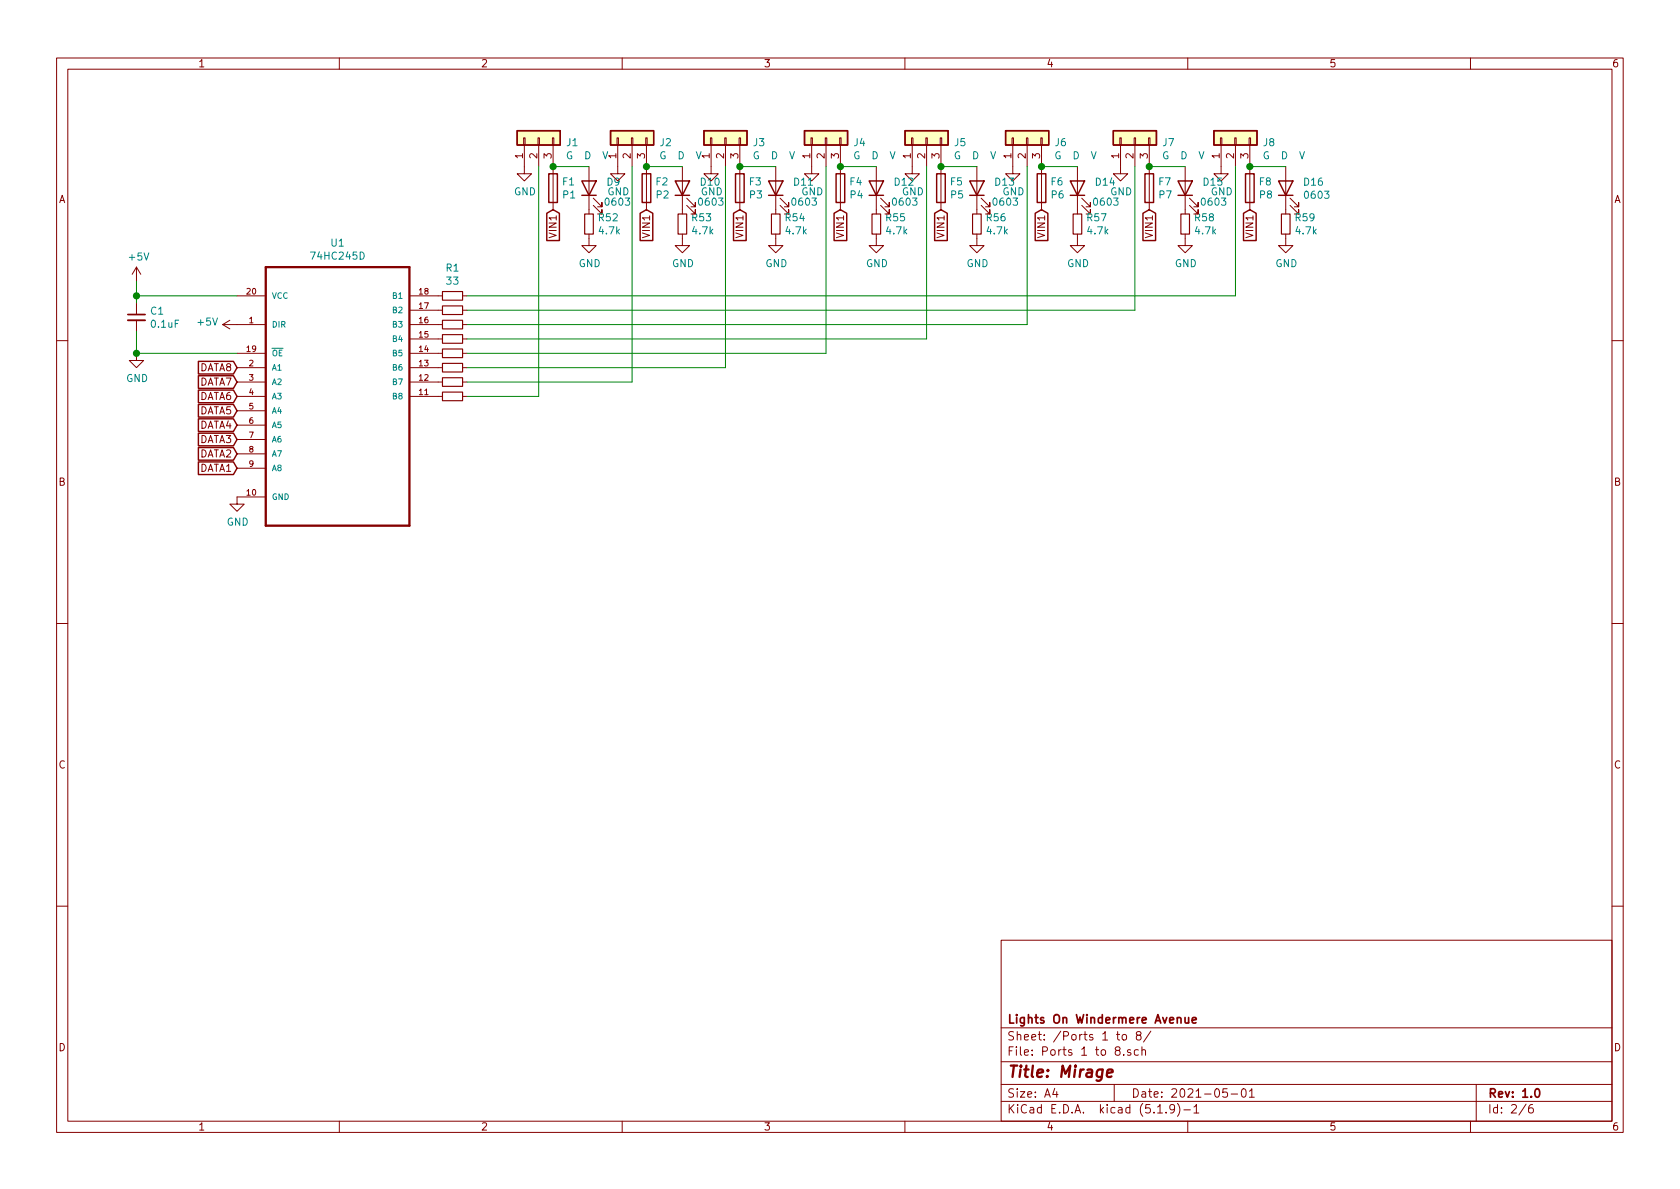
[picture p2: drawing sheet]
EESchema Schematic File Version 4
EELAYER 30 0
EELAYER END
$Descr A4 11693 8268
encoding utf-8
Sheet 2 6
Title "Mirage"
Date "2021-05-01"
Rev "1.0"
Comp "Lights On Windermere Avenue"
Comment1 ""
Comment2 ""
Comment3 ""
Comment4 ""
$EndDescr
$Comp
L power:GND #PWR012
U 1 1
P 1650 3450
F 0 "#PWR012" H 1650 3200 50  0001 C CNN
F 1 "GND" H 1655 3277 50  0000 C CNN
F 2 "" H 1650 3450 50  0001 C CNN
F 3 "" H 1650 3450 50  0001 C CNN
	1    1650 3450
	1    0    0    -1  
$EndComp
$Comp
L SN74HCT245PW:SN74HCT245PW U1
U 1 1
P 2350 2650
F 0 "U1" H 2350 3620 50  0000 C CNN
F 1 "74HC245D" H 2350 3529 50  0000 C CNN
F 2 "Package_SO:SOIC-20W_7.5x12.8mm_P1.27mm" H 2350 2650 50  0001 L CNN
F 3 "https://datasheet.lcsc.com/szlcsc/Nexperia-74HC245D-653_C5625.pdf" H 2350 2650 50  0001 L CNN
F 4 "" H 2350 2650 50  0001 L CNN "MP"
F 5 "C5625" H 2350 2650 50  0001 L CNN "Description"
F 6 "" H 2350 2650 50  0001 L CNN "MF"
F 7 "" H 2350 2650 50  0001 L CNN "Availability"
F 8 "" H 2350 2650 50  0001 L CNN "Price"
	1    2350 2650
	1    0    0    -1  
$EndComp
$Comp
L power:+5V #PWR010
U 1 1
P 1650 2250
F 0 "#PWR010" H 1650 2100 50  0001 C CNN
F 1 "+5V" V 1665 2378 50  0000 L CNN
F 2 "" H 1650 2250 50  0001 C CNN
F 3 "" H 1650 2250 50  0001 C CNN
	1    1650 2250
	0    -1   -1   0   
$EndComp
$Comp
L power:+5V #PWR09
U 1 1
P 950 1950
F 0 "#PWR09" H 950 1800 50  0001 C CNN
F 1 "+5V" H 965 2123 50  0000 C CNN
F 2 "" H 950 1950 50  0001 C CNN
F 3 "" H 950 1950 50  0001 C CNN
	1    950  1950
	1    0    0    -1  
$EndComp
$Comp
L Device:C_Small C1
U 1 1
P 950 2200
F 0 "C1" H 1042 2246 50  0000 L CNN
F 1 "0.1uF" H 1042 2155 50  0000 L CNN
F 2 "3544again:C_0805_2012Metric" H 950 2200 50  0001 C CNN
F 3 "https://datasheet.lcsc.com/szlcsc/Samsung-Electro-Mechanics-CL05B104KO5NNNC_C1525.pdf" H 950 2200 50  0001 C CNN
F 4 "C49678" H 950 2200 50  0001 C CNN "Description"
	1    950  2200
	1    0    0    -1  
$EndComp
Wire Wire Line
	950  1950 950  2050
Wire Wire Line
	1650 2050 950  2050
Connection ~ 950  2050
Wire Wire Line
	950  2050 950  2100
Wire Wire Line
	950  2300 950  2450
Wire Wire Line
	950  2450 1650 2450
$Comp
L power:GND #PWR011
U 1 1
P 950 2450
F 0 "#PWR011" H 950 2200 50  0001 C CNN
F 1 "GND" H 955 2277 50  0000 C CNN
F 2 "" H 950 2450 50  0001 C CNN
F 3 "" H 950 2450 50  0001 C CNN
	1    950  2450
	1    0    0    -1  
$EndComp
Connection ~ 950  2450
Text GLabel 1650 3250 0    50   Input ~ 0
DATA1
Text GLabel 1650 3150 0    50   Input ~ 0
DATA2
Text GLabel 1650 3050 0    50   Input ~ 0
DATA3
Text GLabel 1650 2950 0    50   Input ~ 0
DATA4
Text GLabel 1650 2850 0    50   Input ~ 0
DATA5
Text GLabel 1650 2750 0    50   Input ~ 0
DATA6
Text GLabel 1650 2650 0    50   Input ~ 0
DATA7
Text GLabel 1650 2550 0    50   Input ~ 0
DATA8
$Comp
L Device:R_Small R1
U 1 1
P 3150 2050
F 0 "R1" V 2954 2050 50  0000 C CNN
F 1 "33" V 3045 2050 50  0000 C CNN
F 2 "3544again:R_0805_2012Metric" H 3150 2050 50  0001 C CNN
F 3 "https://datasheet.lcsc.com/szlcsc/Uniroyal-Elec-0805W8F330JT5E_C17634.pdf" H 3150 2050 50  0001 C CNN
F 4 "C17634" H 3150 2050 50  0001 C CNN "Description"
	1    3150 2050
	0    1    1    0   
$EndComp
$Comp
L Device:R_Small R2
U 1 1
P 3150 2150
F 0 "R2" V 3046 2150 50  0001 C CNN
F 1 "33" V 3045 2150 50  0001 C CNN
F 2 "3544again:R_0805_2012Metric" H 3150 2150 50  0001 C CNN
F 3 "https://datasheet.lcsc.com/szlcsc/Uniroyal-Elec-0805W8F330JT5E_C17634.pdf" H 3150 2150 50  0001 C CNN
F 4 "C17634" H 3150 2150 50  0001 C CNN "Description"
	1    3150 2150
	0    1    1    0   
$EndComp
$Comp
L Device:R_Small R3
U 1 1
P 3150 2250
F 0 "R3" V 3046 2250 50  0001 C CNN
F 1 "33" V 3045 2250 50  0001 C CNN
F 2 "3544again:R_0805_2012Metric" H 3150 2250 50  0001 C CNN
F 3 "https://datasheet.lcsc.com/szlcsc/Uniroyal-Elec-0805W8F330JT5E_C17634.pdf" H 3150 2250 50  0001 C CNN
F 4 "C17634" H 3150 2250 50  0001 C CNN "Description"
	1    3150 2250
	0    1    1    0   
$EndComp
$Comp
L Device:R_Small R4
U 1 1
P 3150 2350
F 0 "R4" V 3046 2350 50  0001 C CNN
F 1 "33" V 3045 2350 50  0001 C CNN
F 2 "3544again:R_0805_2012Metric" H 3150 2350 50  0001 C CNN
F 3 "https://datasheet.lcsc.com/szlcsc/Uniroyal-Elec-0805W8F330JT5E_C17634.pdf" H 3150 2350 50  0001 C CNN
F 4 "C17634" H 3150 2350 50  0001 C CNN "Description"
	1    3150 2350
	0    1    1    0   
$EndComp
$Comp
L Device:R_Small R5
U 1 1
P 3150 2450
F 0 "R5" V 3046 2450 50  0001 C CNN
F 1 "33" V 3045 2450 50  0001 C CNN
F 2 "3544again:R_0805_2012Metric" H 3150 2450 50  0001 C CNN
F 3 "https://datasheet.lcsc.com/szlcsc/Uniroyal-Elec-0805W8F330JT5E_C17634.pdf" H 3150 2450 50  0001 C CNN
F 4 "C17634" H 3150 2450 50  0001 C CNN "Description"
	1    3150 2450
	0    1    1    0   
$EndComp
$Comp
L Device:R_Small R6
U 1 1
P 3150 2550
F 0 "R6" V 3046 2550 50  0001 C CNN
F 1 "33" V 3045 2550 50  0001 C CNN
F 2 "3544again:R_0805_2012Metric" H 3150 2550 50  0001 C CNN
F 3 "https://datasheet.lcsc.com/szlcsc/Uniroyal-Elec-0805W8F330JT5E_C17634.pdf" H 3150 2550 50  0001 C CNN
F 4 "C17634" H 3150 2550 50  0001 C CNN "Description"
	1    3150 2550
	0    1    1    0   
$EndComp
$Comp
L Device:R_Small R7
U 1 1
P 3150 2650
F 0 "R7" V 3046 2650 50  0001 C CNN
F 1 "33" V 3045 2650 50  0001 C CNN
F 2 "3544again:R_0805_2012Metric" H 3150 2650 50  0001 C CNN
F 3 "https://datasheet.lcsc.com/szlcsc/Uniroyal-Elec-0805W8F330JT5E_C17634.pdf" H 3150 2650 50  0001 C CNN
F 4 "C17634" H 3150 2650 50  0001 C CNN "Description"
	1    3150 2650
	0    1    1    0   
$EndComp
$Comp
L Device:R_Small R8
U 1 1
P 3150 2750
F 0 "R8" V 3046 2750 50  0001 C CNN
F 1 "33" V 3045 2750 50  0001 C CNN
F 2 "3544again:R_0805_2012Metric" H 3150 2750 50  0001 C CNN
F 3 "https://datasheet.lcsc.com/szlcsc/Uniroyal-Elec-0805W8F330JT5E_C17634.pdf" H 3150 2750 50  0001 C CNN
F 4 "C17634" H 3150 2750 50  0001 C CNN "Description"
	1    3150 2750
	0    1    1    0   
$EndComp
Text GLabel 3850 1450 3    50   Input ~ 0
VIN1
$Comp
L power:GND #PWR02
U 1 1
P 4300 1150
F 0 "#PWR02" H 4300 900 50  0001 C CNN
F 1 "GND" H 4305 977 50  0000 C CNN
F 2 "" H 4300 1150 50  0001 C CNN
F 3 "" H 4300 1150 50  0001 C CNN
	1    4300 1150
	1    0    0    -1  
$EndComp
$Comp
L Device:Fuse F1
U 1 1
P 3850 1300
F 0 "F1" H 3910 1346 50  0000 L CNN
F 1 "P1" H 3910 1255 50  0000 L CNN
F 2 "3544again:3544-2" V 3780 1300 50  0001 C CNN
F 3 "~" H 3850 1300 50  0001 C CNN
	1    3850 1300
	1    0    0    -1  
$EndComp
$Comp
L power:GND #PWR01
U 1 1
P 3650 1150
F 0 "#PWR01" H 3650 900 50  0001 C CNN
F 1 "GND" H 3655 977 50  0000 C CNN
F 2 "" H 3650 1150 50  0001 C CNN
F 3 "" H 3650 1150 50  0001 C CNN
	1    3650 1150
	1    0    0    -1  
$EndComp
$Comp
L Connector_Generic:Conn_01x03 J1
U 1 1
P 3750 950
F 0 "J1" V 3714 762 50  0000 R CNN
F 1 "G  D  V" V 3623 762 50  0000 R CNN
F 2 "PhoenixContact_MCV_1,5_3-G-3.5_1x03_P3.50mm_Vertical_Tim" H 3750 950 50  0001 C CNN
F 3 "~" H 3750 950 50  0001 C CNN
	1    3750 950 
	0    -1   -1   0   
$EndComp
Text GLabel 4500 1450 3    50   Input ~ 0
VIN1
$Comp
L Device:Fuse F2
U 1 1
P 4500 1300
F 0 "F2" H 4560 1346 50  0000 L CNN
F 1 "P2" H 4560 1255 50  0000 L CNN
F 2 "3544again:3544-2" V 4430 1300 50  0001 C CNN
F 3 "~" H 4500 1300 50  0001 C CNN
	1    4500 1300
	1    0    0    -1  
$EndComp
$Comp
L Connector_Generic:Conn_01x03 J2
U 1 1
P 4400 950
F 0 "J2" V 4364 762 50  0000 R CNN
F 1 "G  D  V" V 4273 762 50  0000 R CNN
F 2 "PhoenixContact_MCV_1,5_3-G-3.5_1x03_P3.50mm_Vertical_Tim" H 4400 950 50  0001 C CNN
F 3 "~" H 4400 950 50  0001 C CNN
	1    4400 950 
	0    -1   -1   0   
$EndComp
$Comp
L power:GND #PWR03
U 1 1
P 4950 1150
F 0 "#PWR03" H 4950 900 50  0001 C CNN
F 1 "GND" H 4955 977 50  0000 C CNN
F 2 "" H 4950 1150 50  0001 C CNN
F 3 "" H 4950 1150 50  0001 C CNN
	1    4950 1150
	1    0    0    -1  
$EndComp
Text GLabel 5150 1450 3    50   Input ~ 0
VIN1
$Comp
L Device:Fuse F3
U 1 1
P 5150 1300
F 0 "F3" H 5210 1346 50  0000 L CNN
F 1 "P3" H 5210 1255 50  0000 L CNN
F 2 "3544again:3544-2" V 5080 1300 50  0001 C CNN
F 3 "~" H 5150 1300 50  0001 C CNN
	1    5150 1300
	1    0    0    -1  
$EndComp
$Comp
L Connector_Generic:Conn_01x03 J3
U 1 1
P 5050 950
F 0 "J3" V 5014 762 50  0000 R CNN
F 1 "G  D  V" V 4923 762 50  0000 R CNN
F 2 "PhoenixContact_MCV_1,5_3-G-3.5_1x03_P3.50mm_Vertical_Tim" H 5050 950 50  0001 C CNN
F 3 "~" H 5050 950 50  0001 C CNN
	1    5050 950 
	0    -1   -1   0   
$EndComp
$Comp
L power:GND #PWR04
U 1 1
P 5650 1150
F 0 "#PWR04" H 5650 900 50  0001 C CNN
F 1 "GND" H 5655 977 50  0000 C CNN
F 2 "" H 5650 1150 50  0001 C CNN
F 3 "" H 5650 1150 50  0001 C CNN
	1    5650 1150
	1    0    0    -1  
$EndComp
Text GLabel 5850 1450 3    50   Input ~ 0
VIN1
$Comp
L Device:Fuse F4
U 1 1
P 5850 1300
F 0 "F4" H 5910 1346 50  0000 L CNN
F 1 "P4" H 5910 1255 50  0000 L CNN
F 2 "3544again:3544-2" V 5780 1300 50  0001 C CNN
F 3 "~" H 5850 1300 50  0001 C CNN
	1    5850 1300
	1    0    0    -1  
$EndComp
$Comp
L Connector_Generic:Conn_01x03 J4
U 1 1
P 5750 950
F 0 "J4" V 5714 762 50  0000 R CNN
F 1 "G  D  V" V 5623 762 50  0000 R CNN
F 2 "PhoenixContact_MCV_1,5_3-G-3.5_1x03_P3.50mm_Vertical_Tim" H 5750 950 50  0001 C CNN
F 3 "~" H 5750 950 50  0001 C CNN
	1    5750 950 
	0    -1   -1   0   
$EndComp
$Comp
L power:GND #PWR05
U 1 1
P 6350 1150
F 0 "#PWR05" H 6350 900 50  0001 C CNN
F 1 "GND" H 6355 977 50  0000 C CNN
F 2 "" H 6350 1150 50  0001 C CNN
F 3 "" H 6350 1150 50  0001 C CNN
	1    6350 1150
	1    0    0    -1  
$EndComp
Text GLabel 6550 1450 3    50   Input ~ 0
VIN1
$Comp
L Device:Fuse F5
U 1 1
P 6550 1300
F 0 "F5" H 6610 1346 50  0000 L CNN
F 1 "P5" H 6610 1255 50  0000 L CNN
F 2 "3544again:3544-2" V 6480 1300 50  0001 C CNN
F 3 "~" H 6550 1300 50  0001 C CNN
	1    6550 1300
	1    0    0    -1  
$EndComp
$Comp
L Connector_Generic:Conn_01x03 J5
U 1 1
P 6450 950
F 0 "J5" V 6414 762 50  0000 R CNN
F 1 "G  D  V" V 6323 762 50  0000 R CNN
F 2 "PhoenixContact_MCV_1,5_3-G-3.5_1x03_P3.50mm_Vertical_Tim" H 6450 950 50  0001 C CNN
F 3 "~" H 6450 950 50  0001 C CNN
	1    6450 950 
	0    -1   -1   0   
$EndComp
$Comp
L power:GND #PWR06
U 1 1
P 7050 1150
F 0 "#PWR06" H 7050 900 50  0001 C CNN
F 1 "GND" H 7055 977 50  0000 C CNN
F 2 "" H 7050 1150 50  0001 C CNN
F 3 "" H 7050 1150 50  0001 C CNN
	1    7050 1150
	1    0    0    -1  
$EndComp
Text GLabel 7250 1450 3    50   Input ~ 0
VIN1
$Comp
L Device:Fuse F6
U 1 1
P 7250 1300
F 0 "F6" H 7310 1346 50  0000 L CNN
F 1 "P6" H 7310 1255 50  0000 L CNN
F 2 "3544again:3544-2" V 7180 1300 50  0001 C CNN
F 3 "~" H 7250 1300 50  0001 C CNN
	1    7250 1300
	1    0    0    -1  
$EndComp
$Comp
L Connector_Generic:Conn_01x03 J6
U 1 1
P 7150 950
F 0 "J6" V 7114 762 50  0000 R CNN
F 1 "G  D  V" V 7023 762 50  0000 R CNN
F 2 "PhoenixContact_MCV_1,5_3-G-3.5_1x03_P3.50mm_Vertical_Tim" H 7150 950 50  0001 C CNN
F 3 "~" H 7150 950 50  0001 C CNN
	1    7150 950 
	0    -1   -1   0   
$EndComp
$Comp
L power:GND #PWR07
U 1 1
P 7800 1150
F 0 "#PWR07" H 7800 900 50  0001 C CNN
F 1 "GND" H 7805 977 50  0000 C CNN
F 2 "" H 7800 1150 50  0001 C CNN
F 3 "" H 7800 1150 50  0001 C CNN
	1    7800 1150
	1    0    0    -1  
$EndComp
Text GLabel 8000 1450 3    50   Input ~ 0
VIN1
$Comp
L Device:Fuse F7
U 1 1
P 8000 1300
F 0 "F7" H 8060 1346 50  0000 L CNN
F 1 "P7" H 8060 1255 50  0000 L CNN
F 2 "3544again:3544-2" V 7930 1300 50  0001 C CNN
F 3 "~" H 8000 1300 50  0001 C CNN
	1    8000 1300
	1    0    0    -1  
$EndComp
$Comp
L Connector_Generic:Conn_01x03 J7
U 1 1
P 7900 950
F 0 "J7" V 7864 762 50  0000 R CNN
F 1 "G  D  V" V 7773 762 50  0000 R CNN
F 2 "PhoenixContact_MCV_1,5_3-G-3.5_1x03_P3.50mm_Vertical_Tim" H 7900 950 50  0001 C CNN
F 3 "~" H 7900 950 50  0001 C CNN
	1    7900 950 
	0    -1   -1   0   
$EndComp
$Comp
L power:GND #PWR08
U 1 1
P 8500 1150
F 0 "#PWR08" H 8500 900 50  0001 C CNN
F 1 "GND" H 8505 977 50  0000 C CNN
F 2 "" H 8500 1150 50  0001 C CNN
F 3 "" H 8500 1150 50  0001 C CNN
	1    8500 1150
	1    0    0    -1  
$EndComp
Text GLabel 8700 1450 3    50   Input ~ 0
VIN1
$Comp
L Device:Fuse F8
U 1 1
P 8700 1300
F 0 "F8" H 8760 1346 50  0000 L CNN
F 1 "P8" H 8760 1255 50  0000 L CNN
F 2 "3544again:3544-2" V 8630 1300 50  0001 C CNN
F 3 "~" H 8700 1300 50  0001 C CNN
	1    8700 1300
	1    0    0    -1  
$EndComp
$Comp
L Connector_Generic:Conn_01x03 J8
U 1 1
P 8600 950
F 0 "J8" V 8564 762 50  0000 R CNN
F 1 "G  D  V" V 8473 762 50  0000 R CNN
F 2 "PhoenixContact_MCV_1,5_3-G-3.5_1x03_P3.50mm_Vertical_Tim" H 8600 950 50  0001 C CNN
F 3 "~" H 8600 950 50  0001 C CNN
	1    8600 950 
	0    -1   -1   0   
$EndComp
$Comp
L Device:LED D16
U 1 1
P 8950 1300
F 0 "D16" V 8989 1182 50  0000 R CNN
F 1 "0603" V 8898 1182 50  0000 R CNN
F 2 "3544again:LED_0603_1608Metric" H 8950 1300 50  0001 C CNN
F 3 "Everlight-Elec-19-217-GHC-YR1S2-3T_C72043.pdf" H 8950 1300 50  0001 C CNN
F 4 "C72043" H 8950 1300 50  0001 C CNN "Description"
	1    8950 1300
	0    -1   -1   0   
$EndComp
Wire Wire Line
	8700 1150 8950 1150
Connection ~ 8700 1150
$Comp
L power:GND #PWR0116
U 1 1
P 8950 1650
F 0 "#PWR0116" H 8950 1400 50  0001 C CNN
F 1 "GND" H 8955 1477 50  0000 C CNN
F 2 "" H 8950 1650 50  0001 C CNN
F 3 "" H 8950 1650 50  0001 C CNN
	1    8950 1650
	1    0    0    -1  
$EndComp
$Comp
L Device:R_Small R59
U 1 1
P 8950 1550
F 0 "R59" H 9009 1596 50  0000 L CNN
F 1 "4.7k" H 9009 1505 50  0000 L CNN
F 2 "3544again:R_0805_2012Metric" H 8950 1550 50  0001 C CNN
F 3 "https://datasheet.lcsc.com/szlcsc/Uniroyal-Elec-0805W8F2201T5E_C17520.pdf" H 8950 1550 50  0001 C CNN
F 4 "C17673" H 8950 1550 50  0001 C CNN "Description"
	1    8950 1550
	1    0    0    -1  
$EndComp
$Comp
L Device:LED D15
U 1 1
P 8250 1300
F 0 "D15" V 8289 1182 50  0000 R CNN
F 1 "0603" V 8150 1200 50  0000 R CNN
F 2 "3544again:LED_0603_1608Metric" H 8250 1300 50  0001 C CNN
F 3 "Everlight-Elec-19-217-GHC-YR1S2-3T_C72043.pdf" H 8250 1300 50  0001 C CNN
F 4 "C72043" H 8250 1300 50  0001 C CNN "Description"
	1    8250 1300
	0    -1   -1   0   
$EndComp
Wire Wire Line
	8000 1150 8250 1150
$Comp
L power:GND #PWR0115
U 1 1
P 8250 1650
F 0 "#PWR0115" H 8250 1400 50  0001 C CNN
F 1 "GND" H 8255 1477 50  0000 C CNN
F 2 "" H 8250 1650 50  0001 C CNN
F 3 "" H 8250 1650 50  0001 C CNN
	1    8250 1650
	1    0    0    -1  
$EndComp
$Comp
L Device:R_Small R58
U 1 1
P 8250 1550
F 0 "R58" H 8309 1596 50  0000 L CNN
F 1 "4.7k" H 8309 1505 50  0000 L CNN
F 2 "3544again:R_0805_2012Metric" H 8250 1550 50  0001 C CNN
F 3 "https://datasheet.lcsc.com/szlcsc/Uniroyal-Elec-0805W8F2201T5E_C17520.pdf" H 8250 1550 50  0001 C CNN
F 4 "C17673" H 8250 1550 50  0001 C CNN "Description"
	1    8250 1550
	1    0    0    -1  
$EndComp
$Comp
L Device:LED D14
U 1 1
P 7500 1300
F 0 "D14" V 7539 1182 50  0000 R CNN
F 1 "0603" V 7400 1200 50  0000 R CNN
F 2 "3544again:LED_0603_1608Metric" H 7500 1300 50  0001 C CNN
F 3 "Everlight-Elec-19-217-GHC-YR1S2-3T_C72043.pdf" H 7500 1300 50  0001 C CNN
F 4 "C72043" H 7500 1300 50  0001 C CNN "Description"
	1    7500 1300
	0    -1   -1   0   
$EndComp
Wire Wire Line
	7250 1150 7500 1150
$Comp
L power:GND #PWR0114
U 1 1
P 7500 1650
F 0 "#PWR0114" H 7500 1400 50  0001 C CNN
F 1 "GND" H 7505 1477 50  0000 C CNN
F 2 "" H 7500 1650 50  0001 C CNN
F 3 "" H 7500 1650 50  0001 C CNN
	1    7500 1650
	1    0    0    -1  
$EndComp
$Comp
L Device:R_Small R57
U 1 1
P 7500 1550
F 0 "R57" H 7559 1596 50  0000 L CNN
F 1 "4.7k" H 7559 1505 50  0000 L CNN
F 2 "3544again:R_0805_2012Metric" H 7500 1550 50  0001 C CNN
F 3 "https://datasheet.lcsc.com/szlcsc/Uniroyal-Elec-0805W8F2201T5E_C17520.pdf" H 7500 1550 50  0001 C CNN
F 4 "C17673" H 7500 1550 50  0001 C CNN "Description"
	1    7500 1550
	1    0    0    -1  
$EndComp
$Comp
L Device:LED D13
U 1 1
P 6800 1300
F 0 "D13" V 6839 1182 50  0000 R CNN
F 1 "0603" V 6700 1200 50  0000 R CNN
F 2 "3544again:LED_0603_1608Metric" H 6800 1300 50  0001 C CNN
F 3 "Everlight-Elec-19-217-GHC-YR1S2-3T_C72043.pdf" H 6800 1300 50  0001 C CNN
F 4 "C72043" H 6800 1300 50  0001 C CNN "Description"
	1    6800 1300
	0    -1   -1   0   
$EndComp
Wire Wire Line
	6550 1150 6800 1150
$Comp
L power:GND #PWR0113
U 1 1
P 6800 1650
F 0 "#PWR0113" H 6800 1400 50  0001 C CNN
F 1 "GND" H 6805 1477 50  0000 C CNN
F 2 "" H 6800 1650 50  0001 C CNN
F 3 "" H 6800 1650 50  0001 C CNN
	1    6800 1650
	1    0    0    -1  
$EndComp
$Comp
L Device:R_Small R56
U 1 1
P 6800 1550
F 0 "R56" H 6859 1596 50  0000 L CNN
F 1 "4.7k" H 6859 1505 50  0000 L CNN
F 2 "3544again:R_0805_2012Metric" H 6800 1550 50  0001 C CNN
F 3 "https://datasheet.lcsc.com/szlcsc/Uniroyal-Elec-0805W8F2201T5E_C17520.pdf" H 6800 1550 50  0001 C CNN
F 4 "C17673" H 6800 1550 50  0001 C CNN "Description"
	1    6800 1550
	1    0    0    -1  
$EndComp
$Comp
L Device:LED D12
U 1 1
P 6100 1300
F 0 "D12" V 6139 1182 50  0000 R CNN
F 1 "0603" V 6000 1200 50  0000 R CNN
F 2 "3544again:LED_0603_1608Metric" H 6100 1300 50  0001 C CNN
F 3 "Everlight-Elec-19-217-GHC-YR1S2-3T_C72043.pdf" H 6100 1300 50  0001 C CNN
F 4 "C72043" H 6100 1300 50  0001 C CNN "Description"
	1    6100 1300
	0    -1   -1   0   
$EndComp
Wire Wire Line
	5850 1150 6100 1150
$Comp
L power:GND #PWR0112
U 1 1
P 6100 1650
F 0 "#PWR0112" H 6100 1400 50  0001 C CNN
F 1 "GND" H 6105 1477 50  0000 C CNN
F 2 "" H 6100 1650 50  0001 C CNN
F 3 "" H 6100 1650 50  0001 C CNN
	1    6100 1650
	1    0    0    -1  
$EndComp
$Comp
L Device:R_Small R55
U 1 1
P 6100 1550
F 0 "R55" H 6159 1596 50  0000 L CNN
F 1 "4.7k" H 6159 1505 50  0000 L CNN
F 2 "3544again:R_0805_2012Metric" H 6100 1550 50  0001 C CNN
F 3 "https://datasheet.lcsc.com/szlcsc/Uniroyal-Elec-0805W8F2201T5E_C17520.pdf" H 6100 1550 50  0001 C CNN
F 4 "C17673" H 6100 1550 50  0001 C CNN "Description"
	1    6100 1550
	1    0    0    -1  
$EndComp
$Comp
L Device:LED D11
U 1 1
P 5400 1300
F 0 "D11" V 5439 1182 50  0000 R CNN
F 1 "0603" V 5300 1200 50  0000 R CNN
F 2 "3544again:LED_0603_1608Metric" H 5400 1300 50  0001 C CNN
F 3 "Everlight-Elec-19-217-GHC-YR1S2-3T_C72043.pdf" H 5400 1300 50  0001 C CNN
F 4 "C72043" H 5400 1300 50  0001 C CNN "Description"
	1    5400 1300
	0    -1   -1   0   
$EndComp
Wire Wire Line
	5150 1150 5400 1150
$Comp
L power:GND #PWR0100
U 1 1
P 5400 1650
F 0 "#PWR0100" H 5400 1400 50  0001 C CNN
F 1 "GND" H 5405 1477 50  0000 C CNN
F 2 "" H 5400 1650 50  0001 C CNN
F 3 "" H 5400 1650 50  0001 C CNN
	1    5400 1650
	1    0    0    -1  
$EndComp
$Comp
L Device:R_Small R54
U 1 1
P 5400 1550
F 0 "R54" H 5459 1596 50  0000 L CNN
F 1 "4.7k" H 5459 1505 50  0000 L CNN
F 2 "3544again:R_0805_2012Metric" H 5400 1550 50  0001 C CNN
F 3 "https://datasheet.lcsc.com/szlcsc/Uniroyal-Elec-0805W8F2201T5E_C17520.pdf" H 5400 1550 50  0001 C CNN
F 4 "C17673" H 5400 1550 50  0001 C CNN "Description"
	1    5400 1550
	1    0    0    -1  
$EndComp
$Comp
L Device:LED D10
U 1 1
P 4750 1300
F 0 "D10" V 4789 1182 50  0000 R CNN
F 1 "0603" V 4650 1200 50  0000 R CNN
F 2 "3544again:LED_0603_1608Metric" H 4750 1300 50  0001 C CNN
F 3 "Everlight-Elec-19-217-GHC-YR1S2-3T_C72043.pdf" H 4750 1300 50  0001 C CNN
F 4 "C72043" H 4750 1300 50  0001 C CNN "Description"
	1    4750 1300
	0    -1   -1   0   
$EndComp
Wire Wire Line
	4500 1150 4750 1150
$Comp
L power:GND #PWR099
U 1 1
P 4750 1650
F 0 "#PWR099" H 4750 1400 50  0001 C CNN
F 1 "GND" H 4755 1477 50  0000 C CNN
F 2 "" H 4750 1650 50  0001 C CNN
F 3 "" H 4750 1650 50  0001 C CNN
	1    4750 1650
	1    0    0    -1  
$EndComp
$Comp
L Device:R_Small R53
U 1 1
P 4750 1550
F 0 "R53" H 4809 1596 50  0000 L CNN
F 1 "4.7k" H 4809 1505 50  0000 L CNN
F 2 "3544again:R_0805_2012Metric" H 4750 1550 50  0001 C CNN
F 3 "https://datasheet.lcsc.com/szlcsc/Uniroyal-Elec-0805W8F2201T5E_C17520.pdf" H 4750 1550 50  0001 C CNN
F 4 "C17673" H 4750 1550 50  0001 C CNN "Description"
	1    4750 1550
	1    0    0    -1  
$EndComp
$Comp
L Device:LED D9
U 1 1
P 4100 1300
F 0 "D9" V 4139 1182 50  0000 R CNN
F 1 "0603" V 4000 1200 50  0000 R CNN
F 2 "3544again:LED_0603_1608Metric" H 4100 1300 50  0001 C CNN
F 3 "Everlight-Elec-19-217-GHC-YR1S2-3T_C72043.pdf" H 4100 1300 50  0001 C CNN
F 4 "C72043" H 4100 1300 50  0001 C CNN "Description"
	1    4100 1300
	0    -1   -1   0   
$EndComp
Wire Wire Line
	3850 1150 4100 1150
$Comp
L power:GND #PWR085
U 1 1
P 4100 1650
F 0 "#PWR085" H 4100 1400 50  0001 C CNN
F 1 "GND" H 4105 1477 50  0000 C CNN
F 2 "" H 4100 1650 50  0001 C CNN
F 3 "" H 4100 1650 50  0001 C CNN
	1    4100 1650
	1    0    0    -1  
$EndComp
$Comp
L Device:R_Small R52
U 1 1
P 4100 1550
F 0 "R52" H 4159 1596 50  0000 L CNN
F 1 "4.7k" H 4159 1505 50  0000 L CNN
F 2 "3544again:R_0805_2012Metric" H 4100 1550 50  0001 C CNN
F 3 "https://datasheet.lcsc.com/szlcsc/Uniroyal-Elec-0805W8F2201T5E_C17520.pdf" H 4100 1550 50  0001 C CNN
F 4 "C17673" H 4100 1550 50  0001 C CNN "Description"
	1    4100 1550
	1    0    0    -1  
$EndComp
Connection ~ 8000 1150
Connection ~ 7250 1150
Connection ~ 6550 1150
Connection ~ 5850 1150
Connection ~ 5150 1150
Connection ~ 4500 1150
Connection ~ 3850 1150
Wire Wire Line
	3250 2050 8600 2050
Wire Wire Line
	8600 2050 8600 1150
Wire Wire Line
	3250 2150 7900 2150
Wire Wire Line
	7900 2150 7900 1150
Wire Wire Line
	3250 2250 7150 2250
Wire Wire Line
	7150 2250 7150 1150
Wire Wire Line
	3250 2350 6450 2350
Wire Wire Line
	6450 2350 6450 1150
Wire Wire Line
	3250 2450 5750 2450
Wire Wire Line
	5750 2450 5750 1150
Wire Wire Line
	3250 2550 5050 2550
Wire Wire Line
	5050 2550 5050 1150
Wire Wire Line
	3250 2650 4400 2650
Wire Wire Line
	4400 2650 4400 1150
Wire Wire Line
	3250 2750 3750 2750
Wire Wire Line
	3750 2750 3750 1150
$EndSCHEMATC
